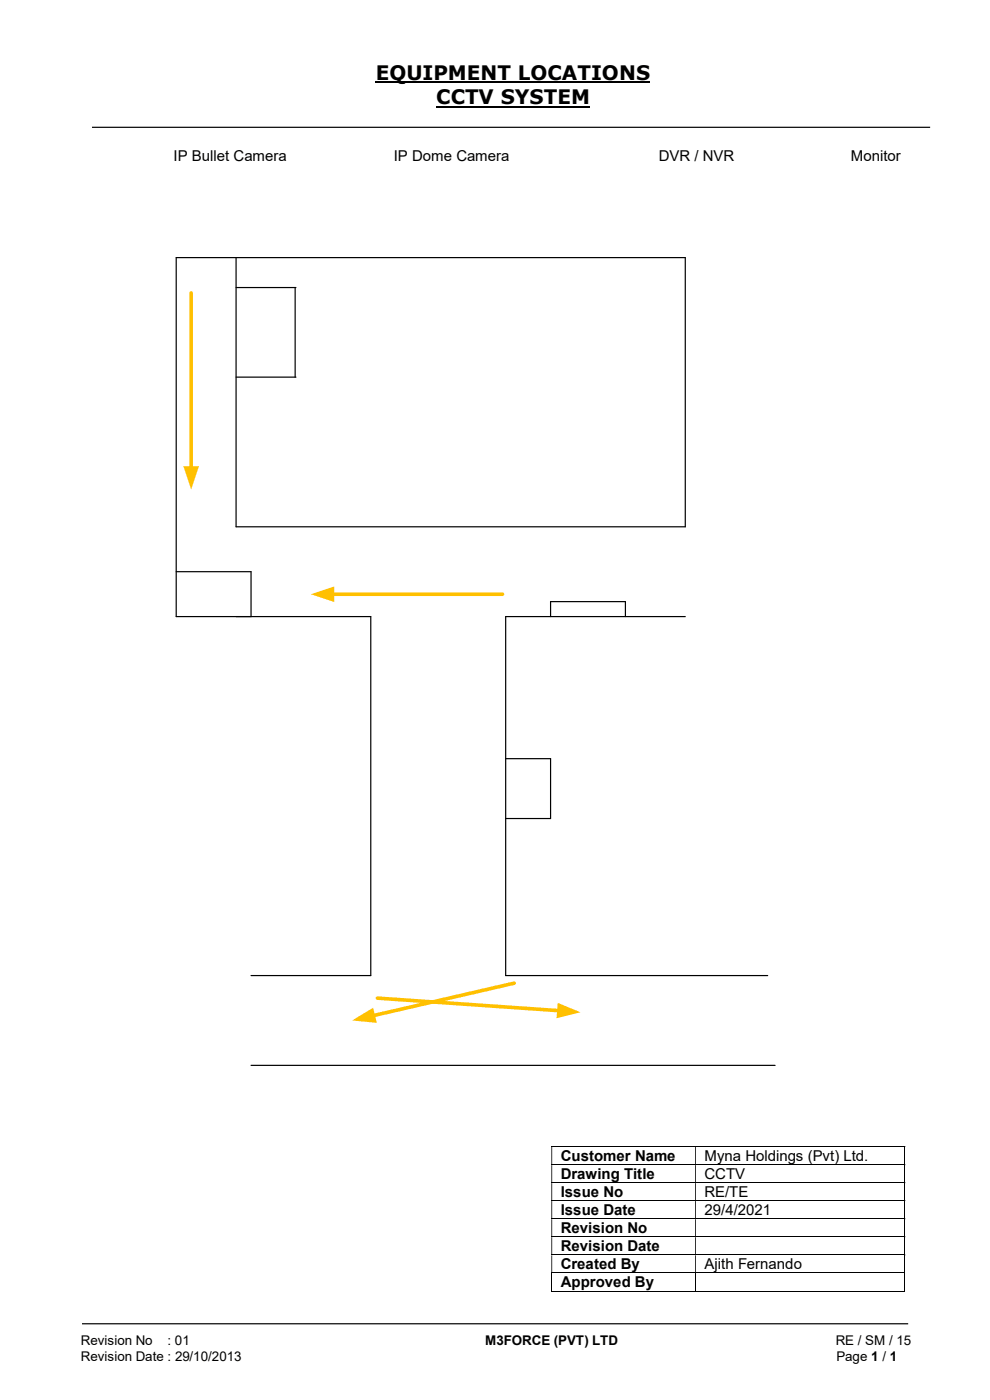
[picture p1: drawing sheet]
<svg xmlns="http://www.w3.org/2000/svg" width="210mm" height="297mm" viewBox="0 0 210 297" stroke-linecap="round" stroke-linejoin="round" font-family="sans-serif">
<path d="M79.7 17.5h58.2M92.5 22.6h32.6" fill="none" stroke="#000" stroke-width=".42"/>
<path d="M19.5 27h177.8M50.1 54.7v57.1h95.3v-57.1h-108v76.1h41.3v76.2h-25.4M50.1 61h12.7M62.6 61v19M50.1 80h12.7M37.4 121.3h15.9v9.5M116.8 130.8v-3.2h15.9v3.2M145.4 130.8h-38.1v76.2h55.6M107.3 161h9.5v12.7h-9.5M53.3 226h111.1M17.4 280.8h175.3" fill="none" stroke="#000" stroke-width=".25"/>
<g fill="none" stroke="#000" stroke-width=".21">
<path d="M117 243.2h74.9M117 247.1h74.9M117 250.9h74.9M117 254.7h74.9M117 258.6h74.9M192 243.3v3.7M192 247.2v3.6M192 251v3.6M192 254.8v3.7M192 258.7v3.6M117 262.4h74.9M117 266.2h74.9"/>
<path d="M117 270h74.9M117 273.9h30.4M117.1 270.1v3.9M147.5 270.1v3.9M147.6 273.9h44.3M192 262.5v3.6M192 266.3v3.7M192 270.1v3.9"/>
</g>
<g fill="#000">
<path d="M191.9 243.2h.2v.1h-.2zM117 243.3h.1v3.7h-.1zM147.4 243.3h.2v3.7h-.2z" fill-rule="evenodd"/>
<path d="M191.9 247h.2v.2h-.2zM117 247.2h.1v3.6h-.1zM147.4 247.2h.2v3.6h-.2z" fill-rule="evenodd"/>
<path d="M191.9 250.8h.2v.2h-.2zM117 251h.1v3.6h-.1zM147.4 251h.2v3.6h-.2z" fill-rule="evenodd"/>
<path d="M191.9 254.6h.2v.2h-.2zM117 254.8h.1v3.7h-.1zM147.4 254.8h.2v3.7h-.2z" fill-rule="evenodd"/>
<path d="M191.9 258.5h.2v.2h-.2zM117 258.7h.1v3.6h-.1zM147.4 258.7h.2v3.6h-.2z" fill-rule="evenodd"/>
<path d="M191.9 262.3h.2v.2h-.2zM117 262.5h.1v3.6h-.1zM147.4 262.5h.2v3.6h-.2z" fill-rule="evenodd"/>
<path d="M191.9 266.1h.2v.2h-.2zM117 266.3h.1v3.7h-.1zM147.4 266.3h.2v3.7h-.2z" fill-rule="evenodd"/>
</g>
<path d="M191.9 270h.2v.1h-.2zM191.9 273.8h.2v.2h-.2z" fill="#000"/>
<path d="M40.6 62.1v37.2" fill="none" stroke="#ffc000" stroke-width=".76"/>
<path d="M38.9 98.9h3.3l-1.6 4.9z" fill="#ffc000"/>
<path d="M70.5 126.1h36.1" fill="none" stroke="#ffc000" stroke-width=".76"/>
<path d="M66 126.1l4.9-1.7v3.3z" fill="#ffc000"/>
<path d="M109.1 208.6l-30 6.9" fill="none" stroke="#ffc000" stroke-width=".76"/>
<path d="M74.7 216.5l4.5-2.7 .7 3.2z" fill="#ffc000"/>
<path d="M80.1 211.8l38.5 2.6" fill="none" stroke="#ffc000" stroke-width=".76"/>
<path d="M118.3 212.8l4.8 2-5 1.2z" fill="#ffc000"/>
<g font-size="4.2">
<text x="79.7" y="17">EQUIPMENT LOCATIONS</text>
<text x="92.5" y="22.1">CCTV SYSTEM</text>
</g>
<g font-size="3.2">
<text x="36.8" y="34.1">IP Bullet Camera</text>
<text x="83.5" y="34.1">IP Dome Camera</text>
<text x="139.8" y="34.1">DVR / NVR</text>
<text x="180.5" y="34.1">Monitor</text>
<text x="119" y="246.3">Customer Name</text>
<text x="119" y="250.1">Drawing Title</text>
<text x="149.4" y="246.3">Myna Holdings (Pvt) Ltd.</text>
<text x="149.4" y="250.1">CCTV</text>
<text x="119" y="254">Issue No</text>
<text x="119" y="257.8">Issue Date</text>
<text x="149.4" y="254">RE/TE</text>
<text x="149.4" y="257.8">29/4/2021</text>
<text x="119" y="261.6">Revision No</text>
<text x="119" y="265.4">Revision Date</text>
<text x="119" y="269.3">Created By</text>
<text x="149.4" y="269.3">Ajith Fernando</text>
<text x="119" y="273.1">Approved By</text>
</g>
<g font-size="2.8">
<text x="17.1" y="285.4">Revision No</text>
<text x="35.5" y="285.4">: 01</text>
<text x="102.9" y="285.4">M3FORCE (PVT) LTD</text>
<text x="177.3" y="285.4">RE / SM / 15</text>
<text x="17.1" y="288.7">Revision Date : 29/10/2013</text>
<text x="177.4" y="288.7">Page 1 / 1</text>
</g>
</svg>
